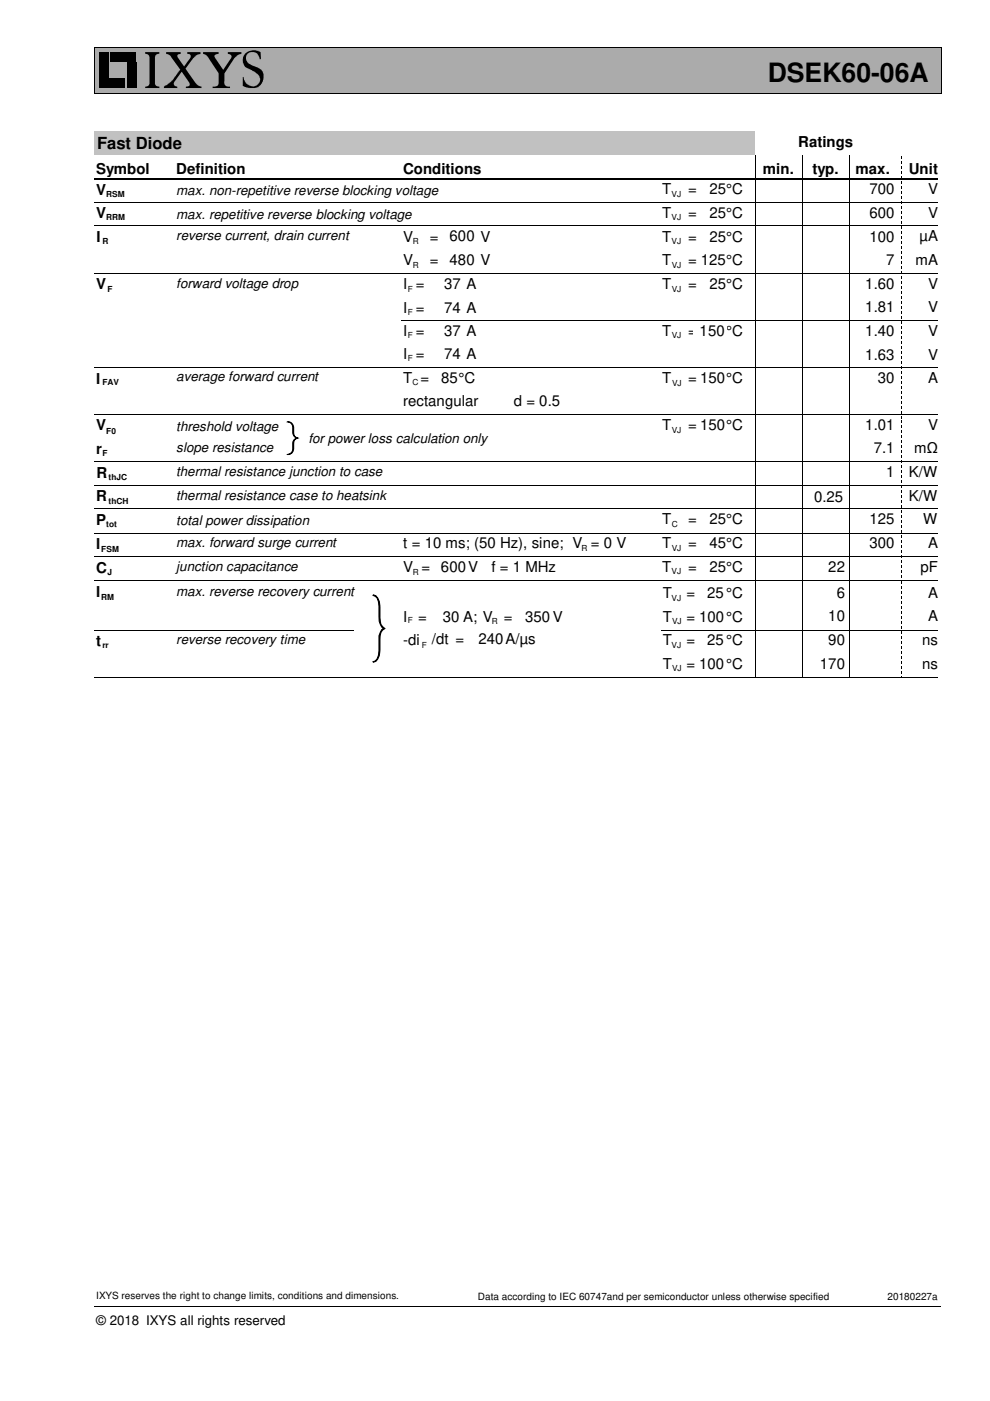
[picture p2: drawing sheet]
<svg xmlns="http://www.w3.org/2000/svg" width="210mm" height="297mm" viewBox="0 0 210 297" stroke-linecap="round" stroke-linejoin="round" font-family="sans-serif">
<path d="M20 10h179.5v9.8h-179.5z" fill="#ababab"/>
<path d="M20 10h179.6M20 19.8h179.6M20 10v9.8M199.5 10v9.8" fill="none" stroke="#000" stroke-width=".21"/>
<g fill="#000">
<path d="M21.1 11h2v5.5h-2z" fill-rule="evenodd"/>
<path d="M21.1 16.7h5.4v2h-5.4z" fill-rule="evenodd"/>
<path d="M23.5 11h5.4v2h-5.4z" fill-rule="evenodd"/>
<path d="M26.9 13.3h2v5.4h-2z" fill-rule="evenodd"/>
<path d="M30.8 11h3v.4l-.6 .1-.3 .6v5.6l.2 .5 .7 .2v.3h-3v-.3l.7-.2 .2-.5v-5.6l-.2-.5-.7-.2z" fill-rule="evenodd"/>
<path d="M35.2 11h3.1v.4l-.6 .2-.1 .4 1.4 2.1 1.4-2v-.5l-.7-.2v-.4h2.8v.4l-.9 .3-.6 .6-1.7 2.3 2.1 3 .6 .6 .7 .1v.4h-3.3v-.3l.5-.1a.67 .67 0 0 0 0-1.2l-1.4-1.9-1.6 2.3v.5l.1 .2 .6 .2v.3h-2.8v-.3l1.8-1.4 1.6-2.2-2-2.9-.6-.4-.4-.1z" fill-rule="evenodd"/>
<path d="M43.1 11h3.3v.4l-.8 .2-.1 .4 1.8 2.8 1.8-2.7-.2-.5-.6-.2v-.4h2.9l-.1 .4-.7 .3-.7 .6-2.1 3.3v2.3l.5 .4 .7 .1v.3h-3.7v-.3l.7-.1 .5-.3 .1-2.5-2.3-3.5-.5-.4-.5-.2z" fill-rule="evenodd"/>
<path d="M52.1 11.3a2.8 2.8 0 0 1 3.1-.3l.1 1.5-.2 .1-.4-1.1-.6-.4h-1.1l-.7 .5a1.55 1.55 0 0 0 1.2 2.3 2.68 2.68 0 0 1 2.4 2.1 2.53 2.53 0 0 1-3.6 2.5l-.8-.3v-1.9h.1l.1 .2a1.77 1.77 0 0 0 1.5 1.8 1.77 1.77 0 0 0 2-1.3 2.77 2.77 0 0 0-2.1-2.3 2 2 0 0 1-1.6-1.4 2 2 0 0 1 .6-2z" fill-rule="evenodd"/>
</g>
<g fill="#fff">
<path d="M90.8 128.5h7v5.1h-7z"/>
<path d="M147.7 128.5h6.3v5.1h-6.3z"/>
<path d="M99.1 133.3h8v5h-8z"/>
<path d="M109 128.5h8.1v5.1h-8.1z"/>
<path d="M147.7 138.5h6.3v5.1h-6.3z"/>
</g>
<path d="M61 89.5a1.12 1.12 0 0 1 1.3 1.1v1.2a.99 .99 0 0 0 .9 1.1 1 1 0 0 0-.9 1.1v1.2a1.17 1.17 0 0 1-1.3 1.2 1.16 1.16 0 0 0 1.1-1.2v-1.2a1.11 1.11 0 0 1 .8-1.1 1.21 1.21 0 0 1-.8-1.1v-1.2a1.08 1.08 0 0 0-1.1-1.1zM20 133.6h55.1M79.2 126.1a2.22 2.22 0 0 1 1.4 2.4 6 6 0 0 0 .5 4.3l.5 .5a2.13 2.13 0 0 0-1 2.3v2.4a2.23 2.23 0 0 1-1.4 2.4l-.1-.1a1.99 1.99 0 0 0 1.2-2.3v-2.4a2.46 2.46 0 0 1 1-2.3 2.75 2.75 0 0 1-1-2.4l-.1-3.3-.2-.8-.9-.6zM140.2 133.6h58.7M160.1 123.2v20.4M170.1 123.2v20.4M180.1 123.2v20.4M20 143.6h178.9" fill="none" stroke="#000" stroke-width=".21"/>
<g fill="#000">
<path d="M61 89.5a1.12 1.12 0 0 1 1.3 1.1v1.2a.99 .99 0 0 0 .9 1.1 1 1 0 0 0-.9 1.1v1.2a1.17 1.17 0 0 1-1.3 1.2 1.16 1.16 0 0 0 1.1-1.2v-1.2a1.11 1.11 0 0 1 .8-1.1 1.21 1.21 0 0 1-.8-1.1v-1.2a1.08 1.08 0 0 0-1.1-1.1zM79.2 126.1a2.22 2.22 0 0 1 1.4 2.4 6 6 0 0 0 .5 4.3l.5 .5a2.13 2.13 0 0 0-1 2.3v2.4a2.23 2.23 0 0 1-1.4 2.4l-.1-.1a1.99 1.99 0 0 0 1.2-2.3v-2.4a2.46 2.46 0 0 1 1-2.3 2.75 2.75 0 0 1-1-2.4l-.1-3.3-.2-.8-.9-.6zM191.1 123.2v.6zM191.1 124.3v.5zM191.1 125.3v.6zM191.1 126.4v.6zM191.1 127.5v.5zM191.1 128.5v.6zM191.1 129.6v.5zM191.1 130.6v.6zM191.1 131.7v.5zM191.1 132.8v.5z"/>
<path d="M191.1 133.8v.6zM191.1 134.9v.5zM191.1 135.9v.6zM191.1 137v.5zM191.1 138v.6zM191.1 139.1v.6zM191.1 140.2v.5zM191.1 141.2v.6zM191.1 142.3v.5zM191.1 143.3v.3z"/>
</g>
<path d="M147 68h7.1v5.1h-7.1z" fill="#fff"/>
<path d="M20 37.9h178.9" fill="none" stroke="#000" stroke-width=".34"/>
<path d="M20 47.9h178.9M85.1 68.1h113.8M20 87.9h178.9M20 113.1h178.9M20 107.9h178.9" fill="none" stroke="#000" stroke-width=".21"/>
<path d="M21.3 79.7h9.1v3.2h-9.1z" fill="#fff"/>
<path d="M20 123.1h178.9" fill="none" stroke="#000" stroke-width=".21"/>
<path d="M20 27.8h140.1v5.1h-140.1z" fill="#c1c1c1"/>
<path d="M160.1 32.8v90.3M170.1 32.8v90.3M180.1 32.8v90.3M20 42.9h178.9M20 58h178.9M20 77.8h178.9M20 97.9h178.9M20 118h178.9M20 102.9h178.9M20 277.1h179.6" fill="none" stroke="#000" stroke-width=".21"/>
<g fill="#000">
<path d="M191.1 33.1v.6zM191.1 34.2v.5zM191.1 35.2v.6zM191.1 36.3v.5zM191.1 37.3v.6zM191.1 38.4v.5zM191.1 39.5v.5zM191.1 40.5v.6zM191.1 41.6v.5zM191.1 42.6v.6zM191.1 43.7v.5zM191.1 44.7v.6z"/>
<path d="M191.1 45.8v.6zM191.1 46.9v.5zM191.1 47.9v.6zM191.1 49v.5zM191.1 50v.6zM191.1 51.1v.5zM191.1 52.2v.5zM191.1 53.2v.6zM191.1 54.3v.5zM191.1 55.3v.6zM191.1 56.4v.5zM191.1 57.4v.6z"/>
<path d="M191.1 58.5v.6zM191.1 59.6v.5zM191.1 60.6v.6zM191.1 61.7v.5zM191.1 62.7v.6zM191.1 63.8v.5zM191.1 64.9v.5zM191.1 65.9v.6zM191.1 67v.5zM191.1 68v.6zM191.1 69.1v.5zM191.1 70.1v.6z"/>
<path d="M191.1 71.2v.6zM191.1 72.3v.5zM191.1 73.3v.6zM191.1 74.4v.5zM191.1 75.4v.6zM191.1 76.5v.5zM191.1 77.6v.5zM191.1 78.6v.6zM191.1 79.7v.5zM191.1 80.7v.6zM191.1 81.8v.5zM191.1 82.8v.6z"/>
<path d="M191.1 83.9v.6zM191.1 85v.5zM191.1 86v.6zM191.1 87.1v.5zM191.1 88.1v.6zM191.1 89.2v.5zM191.1 90.3v.5zM191.1 91.3v.6zM191.1 92.4v.5zM191.1 93.4v.6zM191.1 94.5v.5zM191.1 95.5v.6z"/>
<path d="M191.1 96.6v.6zM191.1 97.7v.5zM191.1 98.7v.6zM191.1 99.8v.5zM191.1 100.8v.6zM191.1 101.9v.5zM191.1 103v.5zM191.1 104v.6zM191.1 105.1v.5zM191.1 106.1v.6zM191.1 107.2v.5zM191.1 108.2v.6z"/>
<path d="M191.1 109.3v.6zM191.1 110.4v.5zM191.1 111.4v.6zM191.1 112.5v.5zM191.1 113.5v.6zM191.1 114.6v.5zM191.1 115.7v.5zM191.1 116.7v.6zM191.1 117.8v.5zM191.1 118.8v.6zM191.1 119.9v.5zM191.1 120.9v.6z"/>
<path d="M191.1 122v.6z"/>
</g>
<text font-size="5.6" x="162.8" y="17.4">DSEK60-06A</text>
<text font-size="3.5" x="20.6" y="31.5">Fast Diode</text>
<g font-size="3.2">
<text x="169.2" y="31.2">Ratings</text>
<text x="20.4" y="36.8">Symbol</text>
<text x="20.4" y="41.3">V</text>
<text x="37.4" y="36.8">Definition</text>
<text x="85.5" y="36.8">Conditions</text>
<text x="140.4" y="41.2">T</text>
<text x="145.9" y="41.2">=</text>
<text x="150.4" y="41.2">25°C</text>
<text x="161.8" y="36.8">min.</text>
<text x="172.3" y="36.8">typ.</text>
<text x="181.4" y="36.8">max.</text>
<text x="184.3" y="41.2">700</text>
<text x="192.7" y="36.8">Unit</text>
<text x="196.8" y="41.2">V</text>
<text x="20.4" y="46.3">V</text>
<text x="140.4" y="46.2">T</text>
<text x="145.9" y="46.2">=</text>
<text x="150.4" y="46.2">25°C</text>
<text x="184.3" y="46.2">600</text>
<text x="196.8" y="46.2">V</text>
<text x="20.4" y="51.4">I</text>
<text x="85.5" y="51.2">V</text>
<text x="91.1" y="51.2">=</text>
<text x="95.3" y="51.2">600 V</text>
<text x="140.4" y="51.2">T</text>
<text x="145.9" y="51.2">=</text>
<text x="150.4" y="51.2">25°C</text>
<text x="184.3" y="51.2">100</text>
<text x="194.9" y="51.2">µA</text>
<text x="85.5" y="56.2">V</text>
<text x="91.1" y="56.2">=</text>
<text x="95.3" y="56.2">480 V</text>
<text x="140.4" y="56.2">T</text>
<text x="145.9" y="56.2">= 125°C</text>
<text x="187.9" y="56.2">7</text>
<text x="194.1" y="56.2">mA</text>
<text x="20.4" y="61.3">V</text>
<text x="85.5" y="61.3">I =</text>
<text x="94.2" y="61.3">37 A</text>
<text x="140.4" y="61.2">T</text>
<text x="145.9" y="61.2">=</text>
<text x="150.4" y="61.2">25°C</text>
<text x="183.4" y="61.2">1.60</text>
<text x="196.8" y="61.2">V</text>
<text x="85.5" y="71.3">I =</text>
<text x="85.5" y="66.3">I =</text>
<text x="94.2" y="71.3">37 A</text>
<text x="94.2" y="66.3">74 A</text>
<text x="140.4" y="71.2">T</text>
<text x="145.9" y="71.2">=</text>
<text x="148.3" y="71.3">150°C</text>
<text x="183.4" y="66.2">1.81</text>
<text x="183.4" y="71.2">1.40</text>
<text x="196.8" y="66.2">V</text>
<text x="196.8" y="71.2">V</text>
<text x="85.5" y="76.2">I =</text>
<text x="94.2" y="76.2">74 A</text>
<text x="183.4" y="76.2">1.63</text>
<text x="196.8" y="76.2">V</text>
<text x="20.4" y="81.3">I</text>
<text x="85.5" y="81.1">T =</text>
<text x="93.6" y="81.1">85°C</text>
<text x="140.4" y="81.1">T</text>
<text x="145.9" y="81.1">= 150°C</text>
<text x="186.1" y="81.1">30</text>
<text x="196.8" y="81.1">A</text>
<text x="85.5" y="86.1">rectangular</text>
<text x="109" y="86.1">d = 0.5</text>
<text x="20.4" y="91.3">V</text>
<text x="140.4" y="91.1">T</text>
<text x="145.9" y="91.1">= 150°C</text>
<text x="183.4" y="91.1">1.01</text>
<text x="196.8" y="91.1">V</text>
<text x="20.4" y="96.3">r</text>
<text x="20.4" y="101.3">R</text>
<text x="185.3" y="96.1">7.1</text>
<text x="187.9" y="101.1">1</text>
<text x="192.7" y="101.1">K/W</text>
<text x="193.8" y="96.1">mΩ</text>
<text x="20.4" y="106.3">R</text>
<text x="172.6" y="106.5">0.25</text>
<text x="192.7" y="106.1">K/W</text>
<text x="20.4" y="111.3">P</text>
<text x="140.4" y="111.2">T</text>
<text x="145.9" y="111.2">=</text>
<text x="150.4" y="111.2">25°C</text>
<text x="184.3" y="111.2">125</text>
<text x="195.7" y="111.2">W</text>
<text x="20.4" y="116.4">I</text>
<text x="85.5" y="116.3">t = 10 ms; (50 Hz), sine; V = 0 V</text>
<text x="140.4" y="116.3">T</text>
<text x="145.9" y="116.3">=</text>
<text x="150.4" y="116.3">45°C</text>
<text x="184.3" y="116.3">300</text>
<text x="196.8" y="116.3">A</text>
<text x="20.4" y="121.5">C</text>
<text x="85.5" y="121.3">V =</text>
<text x="93.5" y="121.3">600V</text>
<text x="104.2" y="121.3">f = 1 MHz</text>
<text x="140.4" y="121.3">T</text>
<text x="145.9" y="121.3">=</text>
<text x="150.4" y="121.3">25°C</text>
<text x="175.6" y="121.3">22</text>
<text x="195.2" y="121.3">pF</text>
<text x="20.4" y="126.6">I</text>
<text x="85.5" y="131.8">I</text>
<text x="88.6" y="131.8">=</text>
<text x="93.9" y="131.8">30</text>
<text x="98.2" y="131.8">A; V</text>
<text x="106.8" y="131.8">=</text>
<text x="111.3" y="131.8">350</text>
<text x="117.2" y="131.8">V</text>
<text x="140.5" y="126.8">T</text>
<text x="140.5" y="131.8">T</text>
<text x="145.5" y="126.8">=</text>
<text x="145.5" y="131.8">=</text>
<text x="148.3" y="131.8">100°C</text>
<text x="149.9" y="126.8">25°C</text>
<text x="175.6" y="131.7">10</text>
<text x="177.4" y="126.7">6</text>
<text x="196.8" y="126.7">A</text>
<text x="196.8" y="131.7">A</text>
<text x="20.4" y="136.9">t</text>
<text x="85.5" y="136.8">-di</text>
<text x="91.6" y="136.6">/dt =</text>
<text x="101.4" y="136.6">240</text>
<text x="107.2" y="136.6">A/µs</text>
<text x="140.5" y="136.8">T</text>
<text x="145.5" y="136.8">=</text>
<text x="149.9" y="136.8">25°C</text>
<text x="175.6" y="136.8">90</text>
<text x="195.5" y="136.8">ns</text>
<text x="140.5" y="141.8">T</text>
<text x="145.5" y="141.8">=</text>
<text x="148.3" y="141.8">100°C</text>
<text x="173.8" y="141.9">170</text>
<text x="195.5" y="141.9">ns</text>
</g>
<g font-size="2.8">
<text x="37.4" y="41.4">max. non-repetitive reverse blocking voltage</text>
<text x="37.4" y="46.4">max. repetitive reverse blocking voltage</text>
<text x="37.4" y="50.9">reverse current, drain current</text>
<text x="37.4" y="61">forward voltage drop</text>
<text x="37.4" y="80.8">average forward current</text>
<text x="37.4" y="91.4">threshold voltage</text>
<text x="37.4" y="95.8">slope resistance</text>
<text x="65.4" y="93.9">for power loss calculation only</text>
<text x="37.3" y="100.9">thermal resistance junction to case</text>
<text x="37.3" y="106">thermal resistance case to heatsink</text>
<text x="37.4" y="111.4">total power dissipation</text>
<text x="37.4" y="116">max. forward surge current</text>
<text x="37.4" y="121">junction capacitance</text>
<text x="37.4" y="126.4">max. reverse recovery current</text>
<text x="37.4" y="136.6">reverse recovery time</text>
<text x="20.4" y="281">© 2018 IXYS all rights reserved</text>
</g>
<g font-size="2.1">
<text x="20.4" y="275.4">IXYS reserves the right to change limits, conditions and dimensions.</text>
<text x="101.3" y="275.5">Data according to IEC 60747and per semiconductor unless otherwise specified</text>
<text x="188.2" y="275.5">20180227a</text>
</g>
<g font-size="1.8">
<text x="22.5" y="41.7">RSM</text>
<text x="142.4" y="41.7">VJ</text>
<text x="22.5" y="46.7">RRM</text>
<text x="142.4" y="46.7">VJ</text>
<text x="21.7" y="51.8">R</text>
<text x="87.5" y="51.8">R</text>
<text x="142.4" y="51.8">VJ</text>
<text x="87.5" y="56.8">R</text>
<text x="142.4" y="56.8">VJ</text>
<text x="22.8" y="61.9">F</text>
<text x="86.5" y="61.9">F</text>
<text x="142.4" y="61.8">VJ</text>
<text x="86.5" y="71.7">F</text>
<text x="86.5" y="66.9">F</text>
<text x="142.4" y="71.7">VJ</text>
<text x="86.5" y="76.6">F</text>
<text x="21.7" y="81.7">FAV</text>
<text x="87.5" y="81.6">C</text>
<text x="142.5" y="81.8">VJ</text>
<text x="22.5" y="91.9">F0</text>
<text x="142.4" y="91.9">VJ</text>
<text x="21.7" y="96.7">F</text>
<text x="23" y="101.8">thJC</text>
<text x="23" y="106.8">thCH</text>
<text x="22.5" y="111.8">tot</text>
<text x="142.4" y="111.6">C</text>
<text x="21.5" y="117">FSM</text>
<text x="123.3" y="116.8">R</text>
<text x="142.4" y="116.9">VJ</text>
<text x="22.8" y="121.9">J</text>
<text x="87.5" y="121.9">R</text>
<text x="142.4" y="121.8">VJ</text>
<text x="21.5" y="127.1">RM</text>
<text x="142.4" y="127.3">VJ</text>
<text x="21.7" y="137.5">rr</text>
<text x="86.5" y="132.2">F</text>
<text x="89.5" y="137.4">F</text>
<text x="104.3" y="132.3">R</text>
<text x="142.4" y="137.3">VJ</text>
<text x="142.5" y="132.3">VJ</text>
<text x="142.5" y="142.3">VJ</text>
</g>
</svg>
